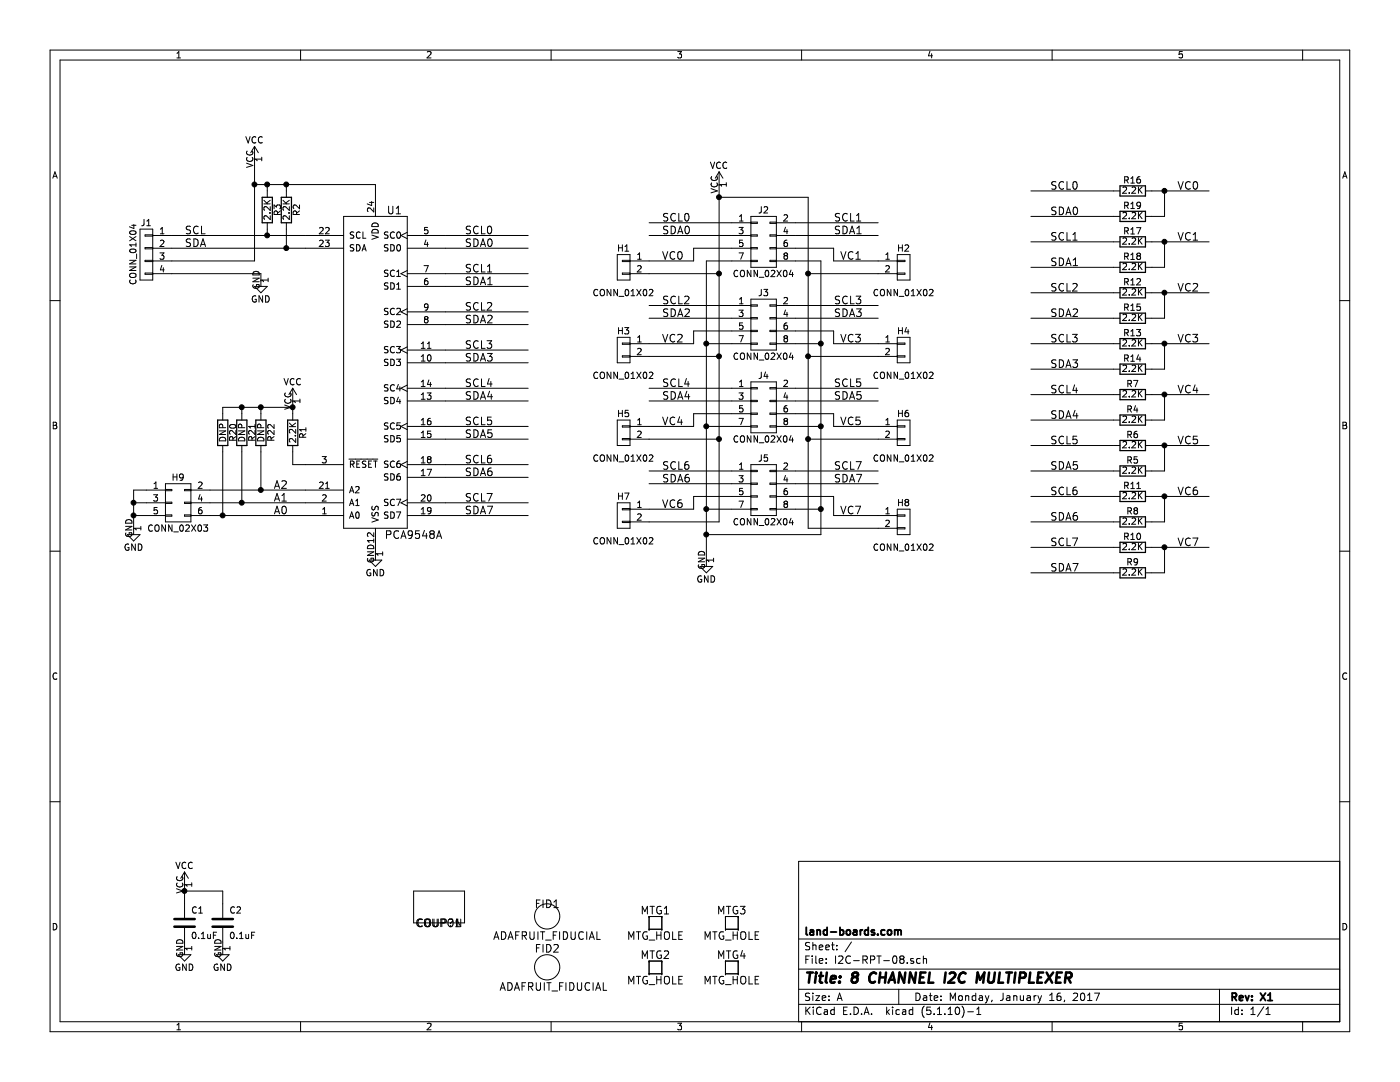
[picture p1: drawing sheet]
EESchema Schematic File Version 4
EELAYER 30 0
EELAYER END
$Descr A 11000 8500
encoding utf-8
Sheet 1 1
Title "8 CHANNEL I2C MULTIPLEXER"
Date "Monday, January 16, 2017"
Rev "X1"
Comp "land-boards.com"
Comment1 ""
Comment2 ""
Comment3 ""
Comment4 ""
$EndDescr
$Comp
L I2C-RPT-08-rescue:MTG_HOLE MTG1
U 1 1
P 5150 7250
F 0 "MTG1" H 5150 7350 60  0000 C CNN
F 1 "MTG_HOLE" H 5150 7150 60  0000 C CNN
F 2 "MTG-4-40" H 5150 7250 60  0001 C CNN
F 3 "~" H 5150 7250 60  0000 C CNN
	1    5150 7250
	1    0    0    -1  
$EndComp
$Comp
L I2C-RPT-08-rescue:ADAFRUIT_FIDUCIAL FID2
U 1 1
P 4300 7600
F 0 "FID2" H 4300 7750 60  0000 C CNN
F 1 "ADAFRUIT_FIDUCIAL" H 4350 7450 60  0000 C CNN
F 2 "FIDUCIAL" H 4300 7600 60  0001 C CNN
F 3 "~" H 4300 7600 60  0000 C CNN
	1    4300 7600
	1    0    0    -1  
$EndComp
$Comp
L I2C-RPT-08-rescue:ADAFRUIT_FIDUCIAL FID1
U 1 1
P 4300 7200
F 0 "FID1" H 4300 7300 60  0000 C CNN
F 1 "ADAFRUIT_FIDUCIAL" H 4300 7050 60  0000 C CNN
F 2 "FIDUCIAL" H 4300 7200 60  0001 C CNN
F 3 "~" H 4300 7200 60  0000 C CNN
	1    4300 7200
	1    0    0    -1  
$EndComp
$Comp
L I2C-RPT-08-rescue:MTG_HOLE MTG2
U 1 1
P 5150 7600
F 0 "MTG2" H 5150 7700 60  0000 C CNN
F 1 "MTG_HOLE" H 5150 7500 60  0000 C CNN
F 2 "MTG-4-40" H 5150 7600 60  0001 C CNN
F 3 "~" H 5150 7600 60  0000 C CNN
	1    5150 7600
	1    0    0    -1  
$EndComp
$Comp
L I2C-RPT-08-rescue:MTG_HOLE MTG3
U 1 1
P 5750 7250
F 0 "MTG3" H 5750 7350 60  0000 C CNN
F 1 "MTG_HOLE" H 5750 7150 60  0000 C CNN
F 2 "MTG-4-40" H 5750 7250 60  0001 C CNN
F 3 "~" H 5750 7250 60  0000 C CNN
	1    5750 7250
	1    0    0    -1  
$EndComp
$Comp
L I2C-RPT-08-rescue:MTG_HOLE MTG4
U 1 1
P 5750 7600
F 0 "MTG4" H 5750 7700 60  0000 C CNN
F 1 "MTG_HOLE" H 5750 7500 60  0000 C CNN
F 2 "MTG-4-40" H 5750 7600 60  0001 C CNN
F 3 "~" H 5750 7600 60  0000 C CNN
	1    5750 7600
	1    0    0    -1  
$EndComp
$Comp
L power:GND #PWR01
U 1 1
P 2050 2200
F 0 "#PWR01" H 2050 1950 50  0001 C CNN
F 1 "GND" H 2050 2050 50  0000 C CNN
F 2 "" H 2050 2200 60  0000 C CNN
F 3 "" H 2050 2200 60  0000 C CNN
	1    2050 2200
	1    0    0    -1  
$EndComp
$Comp
L power:GND #PWR02
U 1 1
P 2950 4350
F 0 "#PWR02" H 2950 4100 50  0001 C CNN
F 1 "GND" H 2950 4200 50  0000 C CNN
F 2 "" H 2950 4350 60  0000 C CNN
F 3 "" H 2950 4350 60  0000 C CNN
	1    2950 4350
	1    0    0    -1  
$EndComp
$Comp
L Device:R R2
U 1 1
P 2250 1650
F 0 "R2" V 2330 1650 50  0000 C CNN
F 1 "2.2K" V 2250 1650 50  0000 C CNN
F 2 "Resistors_SMD:R_0805_HandSoldering" H 2250 1550 60  0001 C CNN
F 3 "" H 2250 1650 60  0000 C CNN
	1    2250 1650
	1    0    0    -1  
$EndComp
$Comp
L Device:R R3
U 1 1
P 2100 1650
F 0 "R3" V 2180 1650 50  0000 C CNN
F 1 "2.2K" V 2100 1650 50  0000 C CNN
F 2 "Resistors_SMD:R_0805_HandSoldering" H 2100 1550 60  0001 C CNN
F 3 "" H 2100 1650 60  0000 C CNN
	1    2100 1650
	1    0    0    -1  
$EndComp
$Comp
L power:GND #PWR03
U 1 1
P 1450 7450
F 0 "#PWR03" H 1450 7200 50  0001 C CNN
F 1 "GND" H 1450 7300 50  0000 C CNN
F 2 "" H 1450 7450 60  0000 C CNN
F 3 "" H 1450 7450 60  0000 C CNN
	1    1450 7450
	1    0    0    -1  
$EndComp
$Comp
L Device:C C1
U 1 1
P 1450 7250
F 0 "C1" H 1500 7350 50  0000 L CNN
F 1 "0.1uF" H 1500 7150 50  0000 L CNN
F 2 "Resistors_SMD:R_0805_HandSoldering" H 1450 7250 60  0001 C CNN
F 3 "" H 1450 7250 60  0000 C CNN
	1    1450 7250
	1    0    0    -1  
$EndComp
$Comp
L power:GND #PWR04
U 1 1
P 1750 7450
F 0 "#PWR04" H 1750 7200 50  0001 C CNN
F 1 "GND" H 1750 7300 50  0000 C CNN
F 2 "" H 1750 7450 60  0000 C CNN
F 3 "" H 1750 7450 60  0000 C CNN
	1    1750 7450
	1    0    0    -1  
$EndComp
$Comp
L Device:C C2
U 1 1
P 1750 7250
F 0 "C2" H 1800 7350 50  0000 L CNN
F 1 "0.1uF" H 1800 7150 50  0000 L CNN
F 2 "Resistors_SMD:R_1206_HandSoldering" H 1750 7250 60  0001 C CNN
F 3 "" H 1750 7250 60  0000 C CNN
	1    1750 7250
	1    0    0    -1  
$EndComp
Text Label 5200 1750 0    60   ~ 0
SCL0
Text Label 5200 1850 0    60   ~ 0
SDA0
Text Label 6550 1750 0    60   ~ 0
SCL1
Text Label 6550 1850 0    60   ~ 0
SDA1
Text Label 5200 2400 0    60   ~ 0
SCL2
Text Label 5200 2500 0    60   ~ 0
SDA2
Text Label 6550 2400 0    60   ~ 0
SCL3
Text Label 6550 2500 0    60   ~ 0
SDA3
$Comp
L I2C-RPT-08-rescue:PCA9548A U1
U 1 1
P 2950 2950
F 0 "U1" H 3100 4250 60  0000 C CNN
F 1 "PCA9548A" H 3250 1700 60  0000 C CNN
F 2 "Housings_SOIC:SOIC-24W_7.5x15.4mm_Pitch1.27mm" H 3150 1550 30  0001 C CNN
F 3 "" H 3000 3600 60  0000 C CNN
	1    2950 2950
	1    0    0    -1  
$EndComp
$Comp
L I2C-RPT-08-rescue:CONN_02X04 J2
U 1 1
P 6000 1900
F 0 "J2" H 6000 2150 50  0000 C CNN
F 1 "CONN_02X04" H 6000 1650 50  0000 C CNN
F 2 "Pin_Headers:Pin_Header_Angled_2x04_Pitch2.54mm" H 6000 1600 20  0001 C CNN
F 3 "" H 6000 700 60  0000 C CNN
	1    6000 1900
	1    0    0    -1  
$EndComp
$Comp
L I2C-RPT-08-rescue:CONN_01X04 J1
U 1 1
P 1150 2000
F 0 "J1" H 1150 2250 50  0000 C CNN
F 1 "CONN_01X04" V 1250 2000 50  0000 C CNN
F 2 "Pin_Headers:Pin_Header_Angled_1x04_Pitch2.54mm" H 1150 2000 60  0001 C CNN
F 3 "" H 1150 2000 60  0000 C CNN
	1    1150 2000
	-1   0    0    -1  
$EndComp
Text Label 5200 3050 0    60   ~ 0
SCL4
Text Label 5200 3150 0    60   ~ 0
SDA4
Text Label 6550 3050 0    60   ~ 0
SCL5
Text Label 6550 3150 0    60   ~ 0
SDA5
Text Label 5200 3700 0    60   ~ 0
SCL6
Text Label 5200 3800 0    60   ~ 0
SDA6
Text Label 6550 3700 0    60   ~ 0
SCL7
Text Label 6550 3800 0    60   ~ 0
SDA7
$Comp
L I2C-RPT-08-rescue:CONN_02X04 J3
U 1 1
P 6000 2550
F 0 "J3" H 6000 2800 50  0000 C CNN
F 1 "CONN_02X04" H 6000 2300 50  0000 C CNN
F 2 "Pin_Headers:Pin_Header_Angled_2x04_Pitch2.54mm" H 6000 2250 20  0001 C CNN
F 3 "" H 6000 1350 60  0000 C CNN
	1    6000 2550
	1    0    0    -1  
$EndComp
$Comp
L I2C-RPT-08-rescue:CONN_02X04 J4
U 1 1
P 6000 3200
F 0 "J4" H 6000 3450 50  0000 C CNN
F 1 "CONN_02X04" H 6000 2950 50  0000 C CNN
F 2 "Pin_Headers:Pin_Header_Angled_2x04_Pitch2.54mm" H 6000 2900 20  0001 C CNN
F 3 "" H 6000 2000 60  0000 C CNN
	1    6000 3200
	1    0    0    -1  
$EndComp
$Comp
L I2C-RPT-08-rescue:CONN_02X04 J5
U 1 1
P 6000 3850
F 0 "J5" H 6000 4100 50  0000 C CNN
F 1 "CONN_02X04" H 6000 3600 50  0000 C CNN
F 2 "Pin_Headers:Pin_Header_Angled_2x04_Pitch2.54mm" H 6000 3550 20  0001 C CNN
F 3 "" H 6000 2650 60  0000 C CNN
	1    6000 3850
	1    0    0    -1  
$EndComp
$Comp
L power:VCC #PWR05
U 1 1
P 5650 1450
F 0 "#PWR05" H 5650 1300 50  0001 C CNN
F 1 "VCC" H 5650 1600 50  0000 C CNN
F 2 "" H 5650 1450 60  0000 C CNN
F 3 "" H 5650 1450 60  0000 C CNN
	1    5650 1450
	1    0    0    -1  
$EndComp
$Comp
L power:GND #PWR06
U 1 1
P 5550 4400
F 0 "#PWR06" H 5550 4150 50  0001 C CNN
F 1 "GND" H 5550 4250 50  0000 C CNN
F 2 "" H 5550 4400 60  0000 C CNN
F 3 "" H 5550 4400 60  0000 C CNN
	1    5550 4400
	1    0    0    -1  
$EndComp
$Comp
L power:VCC #PWR07
U 1 1
P 2000 1250
F 0 "#PWR07" H 2000 1100 50  0001 C CNN
F 1 "VCC" H 2000 1400 50  0000 C CNN
F 2 "" H 2000 1250 60  0000 C CNN
F 3 "" H 2000 1250 60  0000 C CNN
	1    2000 1250
	1    0    0    -1  
$EndComp
Text Label 3650 1850 0    60   ~ 0
SCL0
Text Label 3650 1950 0    60   ~ 0
SDA0
Text Label 3650 2450 0    60   ~ 0
SCL2
Text Label 3650 2550 0    60   ~ 0
SDA2
Text Label 3650 3050 0    60   ~ 0
SCL4
Text Label 3650 3150 0    60   ~ 0
SDA4
Text Label 3650 3650 0    60   ~ 0
SCL6
Text Label 3650 3750 0    60   ~ 0
SDA6
Text Label 3650 2150 0    60   ~ 0
SCL1
Text Label 3650 2250 0    60   ~ 0
SDA1
Text Label 3650 2750 0    60   ~ 0
SCL3
Text Label 3650 2850 0    60   ~ 0
SDA3
Text Label 3650 3350 0    60   ~ 0
SCL5
Text Label 3650 3450 0    60   ~ 0
SDA5
Text Label 3650 3950 0    60   ~ 0
SCL7
Text Label 3650 4050 0    60   ~ 0
SDA7
$Comp
L power:VCC #PWR08
U 1 1
P 1450 6950
F 0 "#PWR08" H 1450 6800 50  0001 C CNN
F 1 "VCC" H 1450 7100 50  0000 C CNN
F 2 "" H 1450 6950 60  0000 C CNN
F 3 "" H 1450 6950 60  0000 C CNN
	1    1450 6950
	1    0    0    -1  
$EndComp
Text Label 8250 1500 0    60   ~ 0
SCL0
Text Label 8250 1700 0    60   ~ 0
SDA0
Text Label 8250 2300 0    60   ~ 0
SCL2
Text Label 8250 2500 0    60   ~ 0
SDA2
Text Label 8250 3100 0    60   ~ 0
SCL4
Text Label 8250 3300 0    60   ~ 0
SDA4
Text Label 8250 3900 0    60   ~ 0
SCL6
Text Label 8250 4100 0    60   ~ 0
SDA6
Text Label 8250 1900 0    60   ~ 0
SCL1
Text Label 8250 2100 0    60   ~ 0
SDA1
Text Label 8250 2700 0    60   ~ 0
SCL3
Text Label 8250 2900 0    60   ~ 0
SDA3
Text Label 8250 3500 0    60   ~ 0
SCL5
Text Label 8250 3700 0    60   ~ 0
SDA5
Text Label 8250 4300 0    60   ~ 0
SCL7
Text Label 8250 4500 0    60   ~ 0
SDA7
$Comp
L Device:R R16
U 1 1
P 8900 1500
F 0 "R16" V 8980 1500 50  0000 C CNN
F 1 "2.2K" V 8900 1500 50  0000 C CNN
F 2 "Resistors_SMD:R_0805_HandSoldering" V 8830 1500 30  0001 C CNN
F 3 "" H 8900 1500 30  0000 C CNN
	1    8900 1500
	0    -1   -1   0   
$EndComp
$Comp
L Device:R R19
U 1 1
P 8900 1700
F 0 "R19" V 8980 1700 50  0000 C CNN
F 1 "2.2K" V 8900 1700 50  0000 C CNN
F 2 "Resistors_SMD:R_0805_HandSoldering" V 8830 1700 30  0001 C CNN
F 3 "" H 8900 1700 30  0000 C CNN
	1    8900 1700
	0    -1   -1   0   
$EndComp
$Comp
L Device:R R17
U 1 1
P 8900 1900
F 0 "R17" V 8980 1900 50  0000 C CNN
F 1 "2.2K" V 8900 1900 50  0000 C CNN
F 2 "Resistors_SMD:R_0805_HandSoldering" V 8830 1900 30  0001 C CNN
F 3 "" H 8900 1900 30  0000 C CNN
	1    8900 1900
	0    -1   -1   0   
$EndComp
$Comp
L Device:R R18
U 1 1
P 8900 2100
F 0 "R18" V 8980 2100 50  0000 C CNN
F 1 "2.2K" V 8900 2100 50  0000 C CNN
F 2 "Resistors_SMD:R_0805_HandSoldering" V 8830 2100 30  0001 C CNN
F 3 "" H 8900 2100 30  0000 C CNN
	1    8900 2100
	0    -1   -1   0   
$EndComp
$Comp
L Device:R R12
U 1 1
P 8900 2300
F 0 "R12" V 8980 2300 50  0000 C CNN
F 1 "2.2K" V 8900 2300 50  0000 C CNN
F 2 "Resistors_SMD:R_0805_HandSoldering" V 8830 2300 30  0001 C CNN
F 3 "" H 8900 2300 30  0000 C CNN
	1    8900 2300
	0    -1   -1   0   
$EndComp
$Comp
L Device:R R15
U 1 1
P 8900 2500
F 0 "R15" V 8980 2500 50  0000 C CNN
F 1 "2.2K" V 8900 2500 50  0000 C CNN
F 2 "Resistors_SMD:R_0805_HandSoldering" V 8830 2500 30  0001 C CNN
F 3 "" H 8900 2500 30  0000 C CNN
	1    8900 2500
	0    -1   -1   0   
$EndComp
$Comp
L Device:R R13
U 1 1
P 8900 2700
F 0 "R13" V 8980 2700 50  0000 C CNN
F 1 "2.2K" V 8900 2700 50  0000 C CNN
F 2 "Resistors_SMD:R_0805_HandSoldering" V 8830 2700 30  0001 C CNN
F 3 "" H 8900 2700 30  0000 C CNN
	1    8900 2700
	0    -1   -1   0   
$EndComp
$Comp
L Device:R R14
U 1 1
P 8900 2900
F 0 "R14" V 8980 2900 50  0000 C CNN
F 1 "2.2K" V 8900 2900 50  0000 C CNN
F 2 "Resistors_SMD:R_0805_HandSoldering" V 8830 2900 30  0001 C CNN
F 3 "" H 8900 2900 30  0000 C CNN
	1    8900 2900
	0    -1   -1   0   
$EndComp
$Comp
L Device:R R7
U 1 1
P 8900 3100
F 0 "R7" V 8980 3100 50  0000 C CNN
F 1 "2.2K" V 8900 3100 50  0000 C CNN
F 2 "Resistors_SMD:R_0805_HandSoldering" V 8830 3100 30  0001 C CNN
F 3 "" H 8900 3100 30  0000 C CNN
	1    8900 3100
	0    -1   -1   0   
$EndComp
$Comp
L Device:R R4
U 1 1
P 8900 3300
F 0 "R4" V 8980 3300 50  0000 C CNN
F 1 "2.2K" V 8900 3300 50  0000 C CNN
F 2 "Resistors_SMD:R_0805_HandSoldering" V 8830 3300 30  0001 C CNN
F 3 "" H 8900 3300 30  0000 C CNN
	1    8900 3300
	0    -1   -1   0   
$EndComp
$Comp
L Device:R R6
U 1 1
P 8900 3500
F 0 "R6" V 8980 3500 50  0000 C CNN
F 1 "2.2K" V 8900 3500 50  0000 C CNN
F 2 "Resistors_SMD:R_0805_HandSoldering" V 8830 3500 30  0001 C CNN
F 3 "" H 8900 3500 30  0000 C CNN
	1    8900 3500
	0    -1   -1   0   
$EndComp
$Comp
L Device:R R5
U 1 1
P 8900 3700
F 0 "R5" V 8980 3700 50  0000 C CNN
F 1 "2.2K" V 8900 3700 50  0000 C CNN
F 2 "Resistors_SMD:R_0805_HandSoldering" V 8830 3700 30  0001 C CNN
F 3 "" H 8900 3700 30  0000 C CNN
	1    8900 3700
	0    -1   -1   0   
$EndComp
$Comp
L Device:R R11
U 1 1
P 8900 3900
F 0 "R11" V 8980 3900 50  0000 C CNN
F 1 "2.2K" V 8900 3900 50  0000 C CNN
F 2 "Resistors_SMD:R_0805_HandSoldering" V 8830 3900 30  0001 C CNN
F 3 "" H 8900 3900 30  0000 C CNN
	1    8900 3900
	0    -1   -1   0   
$EndComp
$Comp
L Device:R R8
U 1 1
P 8900 4100
F 0 "R8" V 8980 4100 50  0000 C CNN
F 1 "2.2K" V 8900 4100 50  0000 C CNN
F 2 "Resistors_SMD:R_0805_HandSoldering" V 8830 4100 30  0001 C CNN
F 3 "" H 8900 4100 30  0000 C CNN
	1    8900 4100
	0    -1   -1   0   
$EndComp
$Comp
L Device:R R10
U 1 1
P 8900 4300
F 0 "R10" V 8980 4300 50  0000 C CNN
F 1 "2.2K" V 8900 4300 50  0000 C CNN
F 2 "Resistors_SMD:R_0805_HandSoldering" V 8830 4300 30  0001 C CNN
F 3 "" H 8900 4300 30  0000 C CNN
	1    8900 4300
	0    -1   -1   0   
$EndComp
$Comp
L Device:R R9
U 1 1
P 8900 4500
F 0 "R9" V 8980 4500 50  0000 C CNN
F 1 "2.2K" V 8900 4500 50  0000 C CNN
F 2 "Resistors_SMD:R_0805_HandSoldering" V 8830 4500 30  0001 C CNN
F 3 "" H 8900 4500 30  0000 C CNN
	1    8900 4500
	0    -1   -1   0   
$EndComp
$Comp
L Device:R R1
U 1 1
P 2300 3400
F 0 "R1" V 2380 3400 50  0000 C CNN
F 1 "2.2K" V 2300 3400 50  0000 C CNN
F 2 "Resistors_SMD:R_0805_HandSoldering" H 2300 3300 60  0001 C CNN
F 3 "" H 2300 3400 60  0000 C CNN
	1    2300 3400
	1    0    0    -1  
$EndComp
$Comp
L power:VCC #PWR09
U 1 1
P 2300 3150
F 0 "#PWR09" H 2300 3000 50  0001 C CNN
F 1 "VCC" H 2300 3300 50  0000 C CNN
F 2 "" H 2300 3150 60  0000 C CNN
F 3 "" H 2300 3150 60  0000 C CNN
	1    2300 3150
	1    0    0    -1  
$EndComp
$Comp
L I2C-RPT-08-rescue:CONN_01X02 H1
U 1 1
P 4900 2100
F 0 "H1" H 4900 2250 50  0000 C CNN
F 1 "CONN_01X02" H 4900 1900 50  0000 C CNN
F 2 "Pin_Headers:Pin_Header_Straight_1x02_Pitch2.54mm" H 4900 1950 20  0001 C CNN
F 3 "" H 4900 2100 60  0000 C CNN
	1    4900 2100
	-1   0    0    -1  
$EndComp
Wire Wire Line
	2950 4300 2950 4350
Wire Wire Line
	1450 7400 1450 7450
Wire Wire Line
	1750 7400 1750 7450
Wire Wire Line
	1350 1850 2100 1850
Wire Wire Line
	1350 1950 2250 1950
Wire Wire Line
	2000 2050 1350 2050
Wire Wire Line
	2000 1250 2000 1450
Wire Wire Line
	1350 2150 2050 2150
Wire Wire Line
	2050 2150 2050 2200
Wire Wire Line
	2000 1450 2100 1450
Wire Wire Line
	2950 1450 2950 1550
Wire Wire Line
	2100 1500 2100 1450
Connection ~ 2100 1450
Wire Wire Line
	2250 1500 2250 1450
Connection ~ 2250 1450
Connection ~ 2000 1450
Wire Wire Line
	5750 2050 5550 2050
Wire Wire Line
	5550 2050 5550 2700
Wire Wire Line
	6450 4200 5550 4200
Wire Wire Line
	6450 2050 6450 2700
Wire Wire Line
	6450 2050 6250 2050
Wire Wire Line
	5750 2700 5550 2700
Connection ~ 5550 2700
Wire Wire Line
	6450 2700 6250 2700
Connection ~ 6450 2700
Wire Wire Line
	5750 3350 5550 3350
Connection ~ 5550 3350
Wire Wire Line
	6250 3350 6450 3350
Connection ~ 6450 3350
Wire Wire Line
	6250 4000 6450 4000
Connection ~ 6450 4000
Wire Wire Line
	5750 4000 5550 4000
Connection ~ 5550 4000
Connection ~ 5550 4200
Wire Wire Line
	5750 1750 5100 1750
Wire Wire Line
	5750 1850 5100 1850
Wire Wire Line
	6900 1750 6250 1750
Wire Wire Line
	6900 1850 6250 1850
Wire Wire Line
	6900 2400 6250 2400
Wire Wire Line
	6900 2500 6250 2500
Wire Wire Line
	6900 3050 6250 3050
Wire Wire Line
	6900 3150 6250 3150
Wire Wire Line
	6900 3700 6250 3700
Wire Wire Line
	6900 3800 6250 3800
Wire Wire Line
	5750 2400 5100 2400
Wire Wire Line
	5750 2500 5100 2500
Wire Wire Line
	5750 3050 5100 3050
Wire Wire Line
	5750 3150 5100 3150
Wire Wire Line
	5750 3700 5100 3700
Wire Wire Line
	5750 3800 5100 3800
Wire Wire Line
	4150 1850 3500 1850
Wire Wire Line
	4150 1950 3500 1950
Wire Wire Line
	4150 2450 3500 2450
Wire Wire Line
	4150 2550 3500 2550
Wire Wire Line
	4150 3050 3500 3050
Wire Wire Line
	4150 3150 3500 3150
Wire Wire Line
	4150 3650 3500 3650
Wire Wire Line
	4150 3750 3500 3750
Wire Wire Line
	4150 2150 3500 2150
Wire Wire Line
	4150 2250 3500 2250
Wire Wire Line
	4150 2750 3500 2750
Wire Wire Line
	4150 2850 3500 2850
Wire Wire Line
	4150 3350 3500 3350
Wire Wire Line
	4150 3450 3500 3450
Wire Wire Line
	4150 3950 3500 3950
Wire Wire Line
	4150 4050 3500 4050
Wire Wire Line
	2100 1800 2100 1850
Connection ~ 2100 1850
Wire Wire Line
	2250 1800 2250 1950
Connection ~ 2250 1950
Wire Wire Line
	1450 6950 1450 7000
Wire Wire Line
	1450 7000 1750 7000
Wire Wire Line
	1750 7000 1750 7100
Connection ~ 1450 7000
Wire Wire Line
	8750 1500 8100 1500
Wire Wire Line
	8750 1700 8100 1700
Wire Wire Line
	8750 2300 8100 2300
Wire Wire Line
	8750 2500 8100 2500
Wire Wire Line
	8750 3100 8100 3100
Wire Wire Line
	8750 3300 8100 3300
Wire Wire Line
	8750 3900 8100 3900
Wire Wire Line
	8750 4100 8100 4100
Wire Wire Line
	8750 1900 8100 1900
Wire Wire Line
	8750 2100 8100 2100
Wire Wire Line
	8750 2700 8100 2700
Wire Wire Line
	8750 2900 8100 2900
Wire Wire Line
	8750 3500 8100 3500
Wire Wire Line
	8750 3700 8100 3700
Wire Wire Line
	8750 4300 8100 4300
Wire Wire Line
	8750 4500 8100 4500
Wire Wire Line
	2400 3650 2300 3650
Wire Wire Line
	2300 3650 2300 3550
Wire Wire Line
	2300 3250 2300 3200
Wire Wire Line
	5750 3900 5450 3900
Wire Wire Line
	5450 3900 5450 4000
Wire Wire Line
	5450 4000 5100 4000
Wire Wire Line
	5650 4100 5100 4100
Wire Wire Line
	5650 1450 5650 1550
Wire Wire Line
	5100 3450 5650 3450
Connection ~ 5650 3450
Wire Wire Line
	5100 2800 5650 2800
Connection ~ 5650 2800
Wire Wire Line
	5100 2150 5650 2150
Connection ~ 5650 2150
Wire Wire Line
	5750 1950 5450 1950
Wire Wire Line
	5450 1950 5450 2050
Wire Wire Line
	5450 2050 5100 2050
Wire Wire Line
	5750 2600 5450 2600
Wire Wire Line
	5450 2600 5450 2700
Wire Wire Line
	5450 2700 5100 2700
Wire Wire Line
	5750 3250 5450 3250
Wire Wire Line
	5450 3250 5450 3350
Wire Wire Line
	5450 3350 5100 3350
Wire Wire Line
	5650 1550 6350 1550
Wire Wire Line
	6350 1550 6350 2150
Connection ~ 5650 1550
Wire Wire Line
	6250 3900 6550 3900
Wire Wire Line
	6350 4150 6900 4150
Wire Wire Line
	6550 3900 6550 4050
Wire Wire Line
	6550 4050 6900 4050
Wire Wire Line
	6250 3250 6550 3250
Wire Wire Line
	6550 3250 6550 3350
Wire Wire Line
	6550 3350 6900 3350
Wire Wire Line
	6900 3450 6350 3450
Connection ~ 6350 3450
Wire Wire Line
	6900 2800 6350 2800
Connection ~ 6350 2800
Wire Wire Line
	6250 2600 6550 2600
Wire Wire Line
	6550 2600 6550 2700
Wire Wire Line
	6550 2700 6900 2700
Wire Wire Line
	6900 2150 6350 2150
Connection ~ 6350 2150
Wire Wire Line
	6250 1950 6550 1950
Wire Wire Line
	6550 1950 6550 2050
Wire Wire Line
	6550 2050 6900 2050
$Comp
L I2C-RPT-08-rescue:CONN_01X02 H3
U 1 1
P 4900 2750
F 0 "H3" H 4900 2900 50  0000 C CNN
F 1 "CONN_01X02" H 4900 2550 50  0000 C CNN
F 2 "Pin_Headers:Pin_Header_Straight_1x02_Pitch2.54mm" H 4900 2600 20  0001 C CNN
F 3 "" H 4900 2750 60  0000 C CNN
	1    4900 2750
	-1   0    0    -1  
$EndComp
$Comp
L I2C-RPT-08-rescue:CONN_01X02 H5
U 1 1
P 4900 3400
F 0 "H5" H 4900 3550 50  0000 C CNN
F 1 "CONN_01X02" H 4900 3200 50  0000 C CNN
F 2 "Pin_Headers:Pin_Header_Straight_1x02_Pitch2.54mm" H 4900 3250 20  0001 C CNN
F 3 "" H 4900 3400 60  0000 C CNN
	1    4900 3400
	-1   0    0    -1  
$EndComp
$Comp
L I2C-RPT-08-rescue:CONN_01X02 H7
U 1 1
P 4900 4050
F 0 "H7" H 4900 4200 50  0000 C CNN
F 1 "CONN_01X02" H 4900 3850 50  0000 C CNN
F 2 "Pin_Headers:Pin_Header_Straight_1x02_Pitch2.54mm" H 4900 3900 20  0001 C CNN
F 3 "" H 4900 4050 60  0000 C CNN
	1    4900 4050
	-1   0    0    -1  
$EndComp
$Comp
L I2C-RPT-08-rescue:CONN_01X02 H2
U 1 1
P 7100 2100
F 0 "H2" H 7100 2250 50  0000 C CNN
F 1 "CONN_01X02" H 7100 1900 50  0000 C CNN
F 2 "Pin_Headers:Pin_Header_Straight_1x02_Pitch2.54mm" H 7100 1950 20  0001 C CNN
F 3 "" H 7100 2100 60  0000 C CNN
	1    7100 2100
	1    0    0    -1  
$EndComp
$Comp
L I2C-RPT-08-rescue:CONN_01X02 H4
U 1 1
P 7100 2750
F 0 "H4" H 7100 2900 50  0000 C CNN
F 1 "CONN_01X02" H 7100 2550 50  0000 C CNN
F 2 "Pin_Headers:Pin_Header_Straight_1x02_Pitch2.54mm" H 7100 2600 20  0001 C CNN
F 3 "" H 7100 2750 60  0000 C CNN
	1    7100 2750
	1    0    0    -1  
$EndComp
$Comp
L I2C-RPT-08-rescue:CONN_01X02 H6
U 1 1
P 7100 3400
F 0 "H6" H 7100 3550 50  0000 C CNN
F 1 "CONN_01X02" H 7100 3200 50  0000 C CNN
F 2 "Pin_Headers:Pin_Header_Straight_1x02_Pitch2.54mm" H 7100 3250 20  0001 C CNN
F 3 "" H 7100 3400 60  0000 C CNN
	1    7100 3400
	1    0    0    -1  
$EndComp
$Comp
L I2C-RPT-08-rescue:CONN_01X02 H8
U 1 1
P 7100 4100
F 0 "H8" H 7100 4250 50  0000 C CNN
F 1 "CONN_01X02" H 7100 3900 50  0000 C CNN
F 2 "Pin_Headers:Pin_Header_Straight_1x02_Pitch2.54mm" H 7100 3950 20  0001 C CNN
F 3 "" H 7100 4100 60  0000 C CNN
	1    7100 4100
	1    0    0    -1  
$EndComp
Text Label 5200 2050 0    60   ~ 0
VC0
Wire Wire Line
	9050 1500 9150 1500
Wire Wire Line
	9050 1700 9150 1700
Wire Wire Line
	9150 1700 9150 1500
Connection ~ 9150 1500
Text Label 9250 1500 0    60   ~ 0
VC0
Wire Wire Line
	9050 1900 9150 1900
Wire Wire Line
	9050 2100 9150 2100
Wire Wire Line
	9150 2100 9150 1900
Connection ~ 9150 1900
Text Label 9250 1900 0    60   ~ 0
VC1
Wire Wire Line
	9050 2300 9150 2300
Wire Wire Line
	9050 2500 9150 2500
Wire Wire Line
	9150 2500 9150 2300
Connection ~ 9150 2300
Text Label 9250 2300 0    60   ~ 0
VC2
Wire Wire Line
	9050 2700 9150 2700
Wire Wire Line
	9050 2900 9150 2900
Wire Wire Line
	9150 2900 9150 2700
Connection ~ 9150 2700
Text Label 9250 2700 0    60   ~ 0
VC3
Wire Wire Line
	9050 3100 9150 3100
Wire Wire Line
	9050 3300 9150 3300
Wire Wire Line
	9150 3300 9150 3100
Connection ~ 9150 3100
Text Label 9250 3100 0    60   ~ 0
VC4
Wire Wire Line
	9050 3500 9150 3500
Wire Wire Line
	9050 3700 9150 3700
Wire Wire Line
	9150 3700 9150 3500
Connection ~ 9150 3500
Text Label 9250 3500 0    60   ~ 0
VC5
Wire Wire Line
	9050 3900 9150 3900
Wire Wire Line
	9050 4100 9150 4100
Wire Wire Line
	9150 4100 9150 3900
Connection ~ 9150 3900
Text Label 9250 3900 0    60   ~ 0
VC6
Wire Wire Line
	9050 4300 9150 4300
Wire Wire Line
	9050 4500 9150 4500
Wire Wire Line
	9150 4500 9150 4300
Connection ~ 9150 4300
Text Label 9250 4300 0    60   ~ 0
VC7
Text Label 6600 2050 0    60   ~ 0
VC1
Text Label 5200 2700 0    60   ~ 0
VC2
Text Label 6600 2700 0    60   ~ 0
VC3
Text Label 5200 3350 0    60   ~ 0
VC4
Text Label 6600 3350 0    60   ~ 0
VC5
Text Label 5200 4000 0    60   ~ 0
VC6
Text Label 6600 4050 0    60   ~ 0
VC7
$Comp
L I2C-RPT-08-rescue:COUPON COUP?1
U 1 1
P 3450 7250
F 0 "COUP?1" H 3450 7250 60  0000 C CNN
F 1 "COUPON" H 3450 7250 60  0000 C CNN
F 2 "LandBoards_Marking:TEST_BLK-REAR" H 3450 7250 60  0001 C CNN
F 3 "" H 3450 7250 60  0000 C CNN
	1    3450 7250
	1    0    0    -1  
$EndComp
$Comp
L Device:R R20
U 1 1
P 1750 3400
F 0 "R20" V 1830 3400 50  0000 C CNN
F 1 "DNP" V 1750 3400 50  0000 C CNN
F 2 "Resistors_SMD:R_0805_HandSoldering" H 1750 3300 60  0001 C CNN
F 3 "" H 1750 3400 60  0000 C CNN
	1    1750 3400
	1    0    0    -1  
$EndComp
Wire Wire Line
	1650 3850 2050 3850
Wire Wire Line
	2050 3850 2050 3550
Wire Wire Line
	1650 3950 1900 3950
Wire Wire Line
	1900 3950 1900 3550
Wire Wire Line
	1650 4050 1750 4050
Wire Wire Line
	1750 4050 1750 3550
$Comp
L Device:R R21
U 1 1
P 1900 3400
F 0 "R21" V 1980 3400 50  0000 C CNN
F 1 "DNP" V 1900 3400 50  0000 C CNN
F 2 "Resistors_SMD:R_0805_HandSoldering" H 1900 3300 60  0001 C CNN
F 3 "" H 1900 3400 60  0000 C CNN
	1    1900 3400
	1    0    0    -1  
$EndComp
$Comp
L Device:R R22
U 1 1
P 2050 3400
F 0 "R22" V 2130 3400 50  0000 C CNN
F 1 "DNP" V 2050 3400 50  0000 C CNN
F 2 "Resistors_SMD:R_0805_HandSoldering" H 2050 3300 60  0001 C CNN
F 3 "" H 2050 3400 60  0000 C CNN
	1    2050 3400
	1    0    0    -1  
$EndComp
Connection ~ 2050 3850
Connection ~ 1900 3950
Connection ~ 1750 4050
Wire Wire Line
	1150 3850 1050 3850
Wire Wire Line
	1050 3850 1050 3950
Wire Wire Line
	1150 4050 1050 4050
Connection ~ 1050 4050
Wire Wire Line
	1150 3950 1050 3950
Connection ~ 1050 3950
$Comp
L power:GND #PWR010
U 1 1
P 1050 4150
F 0 "#PWR010" H 1050 3900 50  0001 C CNN
F 1 "GND" H 1050 4000 50  0000 C CNN
F 2 "" H 1050 4150 60  0000 C CNN
F 3 "" H 1050 4150 60  0000 C CNN
	1    1050 4150
	1    0    0    -1  
$EndComp
Wire Wire Line
	2300 3200 2050 3200
Wire Wire Line
	1750 3200 1750 3250
Connection ~ 2300 3200
Wire Wire Line
	1900 3250 1900 3200
Connection ~ 1900 3200
Wire Wire Line
	2050 3250 2050 3200
Connection ~ 2050 3200
$Comp
L I2C-RPT-08-rescue:CONN_02X03 H9
U 1 1
P 1400 3950
F 0 "H9" H 1400 4150 50  0000 C CNN
F 1 "CONN_02X03" H 1400 3750 50  0000 C CNN
F 2 "Pin_Headers:Pin_Header_Straight_2x03_Pitch2.54mm" H 1400 3650 30  0001 C CNN
F 3 "" H 1400 2750 60  0000 C CNN
	1    1400 3950
	1    0    0    -1  
$EndComp
Text Label 2150 4050 0    60   ~ 0
A0
Text Label 2150 3950 0    60   ~ 0
A1
Text Label 2150 3850 0    60   ~ 0
A2
Wire Wire Line
	2100 1450 2250 1450
Wire Wire Line
	2250 1450 2950 1450
Wire Wire Line
	2000 1450 2000 2050
Wire Wire Line
	5550 2700 5550 3350
Wire Wire Line
	6450 2700 6450 3350
Wire Wire Line
	5550 3350 5550 4000
Wire Wire Line
	6450 3350 6450 4000
Wire Wire Line
	6450 4000 6450 4200
Wire Wire Line
	5550 4000 5550 4200
Wire Wire Line
	5550 4200 5550 4400
Wire Wire Line
	2100 1850 2400 1850
Wire Wire Line
	2250 1950 2400 1950
Wire Wire Line
	1450 7000 1450 7100
Wire Wire Line
	5650 3450 5650 4100
Wire Wire Line
	5650 2800 5650 3450
Wire Wire Line
	5650 2150 5650 2800
Wire Wire Line
	5650 1550 5650 2150
Wire Wire Line
	6350 3450 6350 4150
Wire Wire Line
	6350 2800 6350 3450
Wire Wire Line
	6350 2150 6350 2800
Wire Wire Line
	9150 1500 9500 1500
Wire Wire Line
	9150 1900 9500 1900
Wire Wire Line
	9150 2300 9500 2300
Wire Wire Line
	9150 2700 9500 2700
Wire Wire Line
	9150 3100 9500 3100
Wire Wire Line
	9150 3500 9500 3500
Wire Wire Line
	9150 3900 9500 3900
Wire Wire Line
	9150 4300 9500 4300
Wire Wire Line
	2050 3850 2400 3850
Wire Wire Line
	1900 3950 2400 3950
Wire Wire Line
	1750 4050 2400 4050
Wire Wire Line
	1050 4050 1050 4150
Wire Wire Line
	1050 3950 1050 4050
Wire Wire Line
	2300 3200 2300 3150
Wire Wire Line
	1900 3200 1750 3200
Wire Wire Line
	2050 3200 1900 3200
Text Label 1450 1850 0    60   ~ 0
SCL
Text Label 1450 1950 0    60   ~ 0
SDA
$EndSCHEMATC
